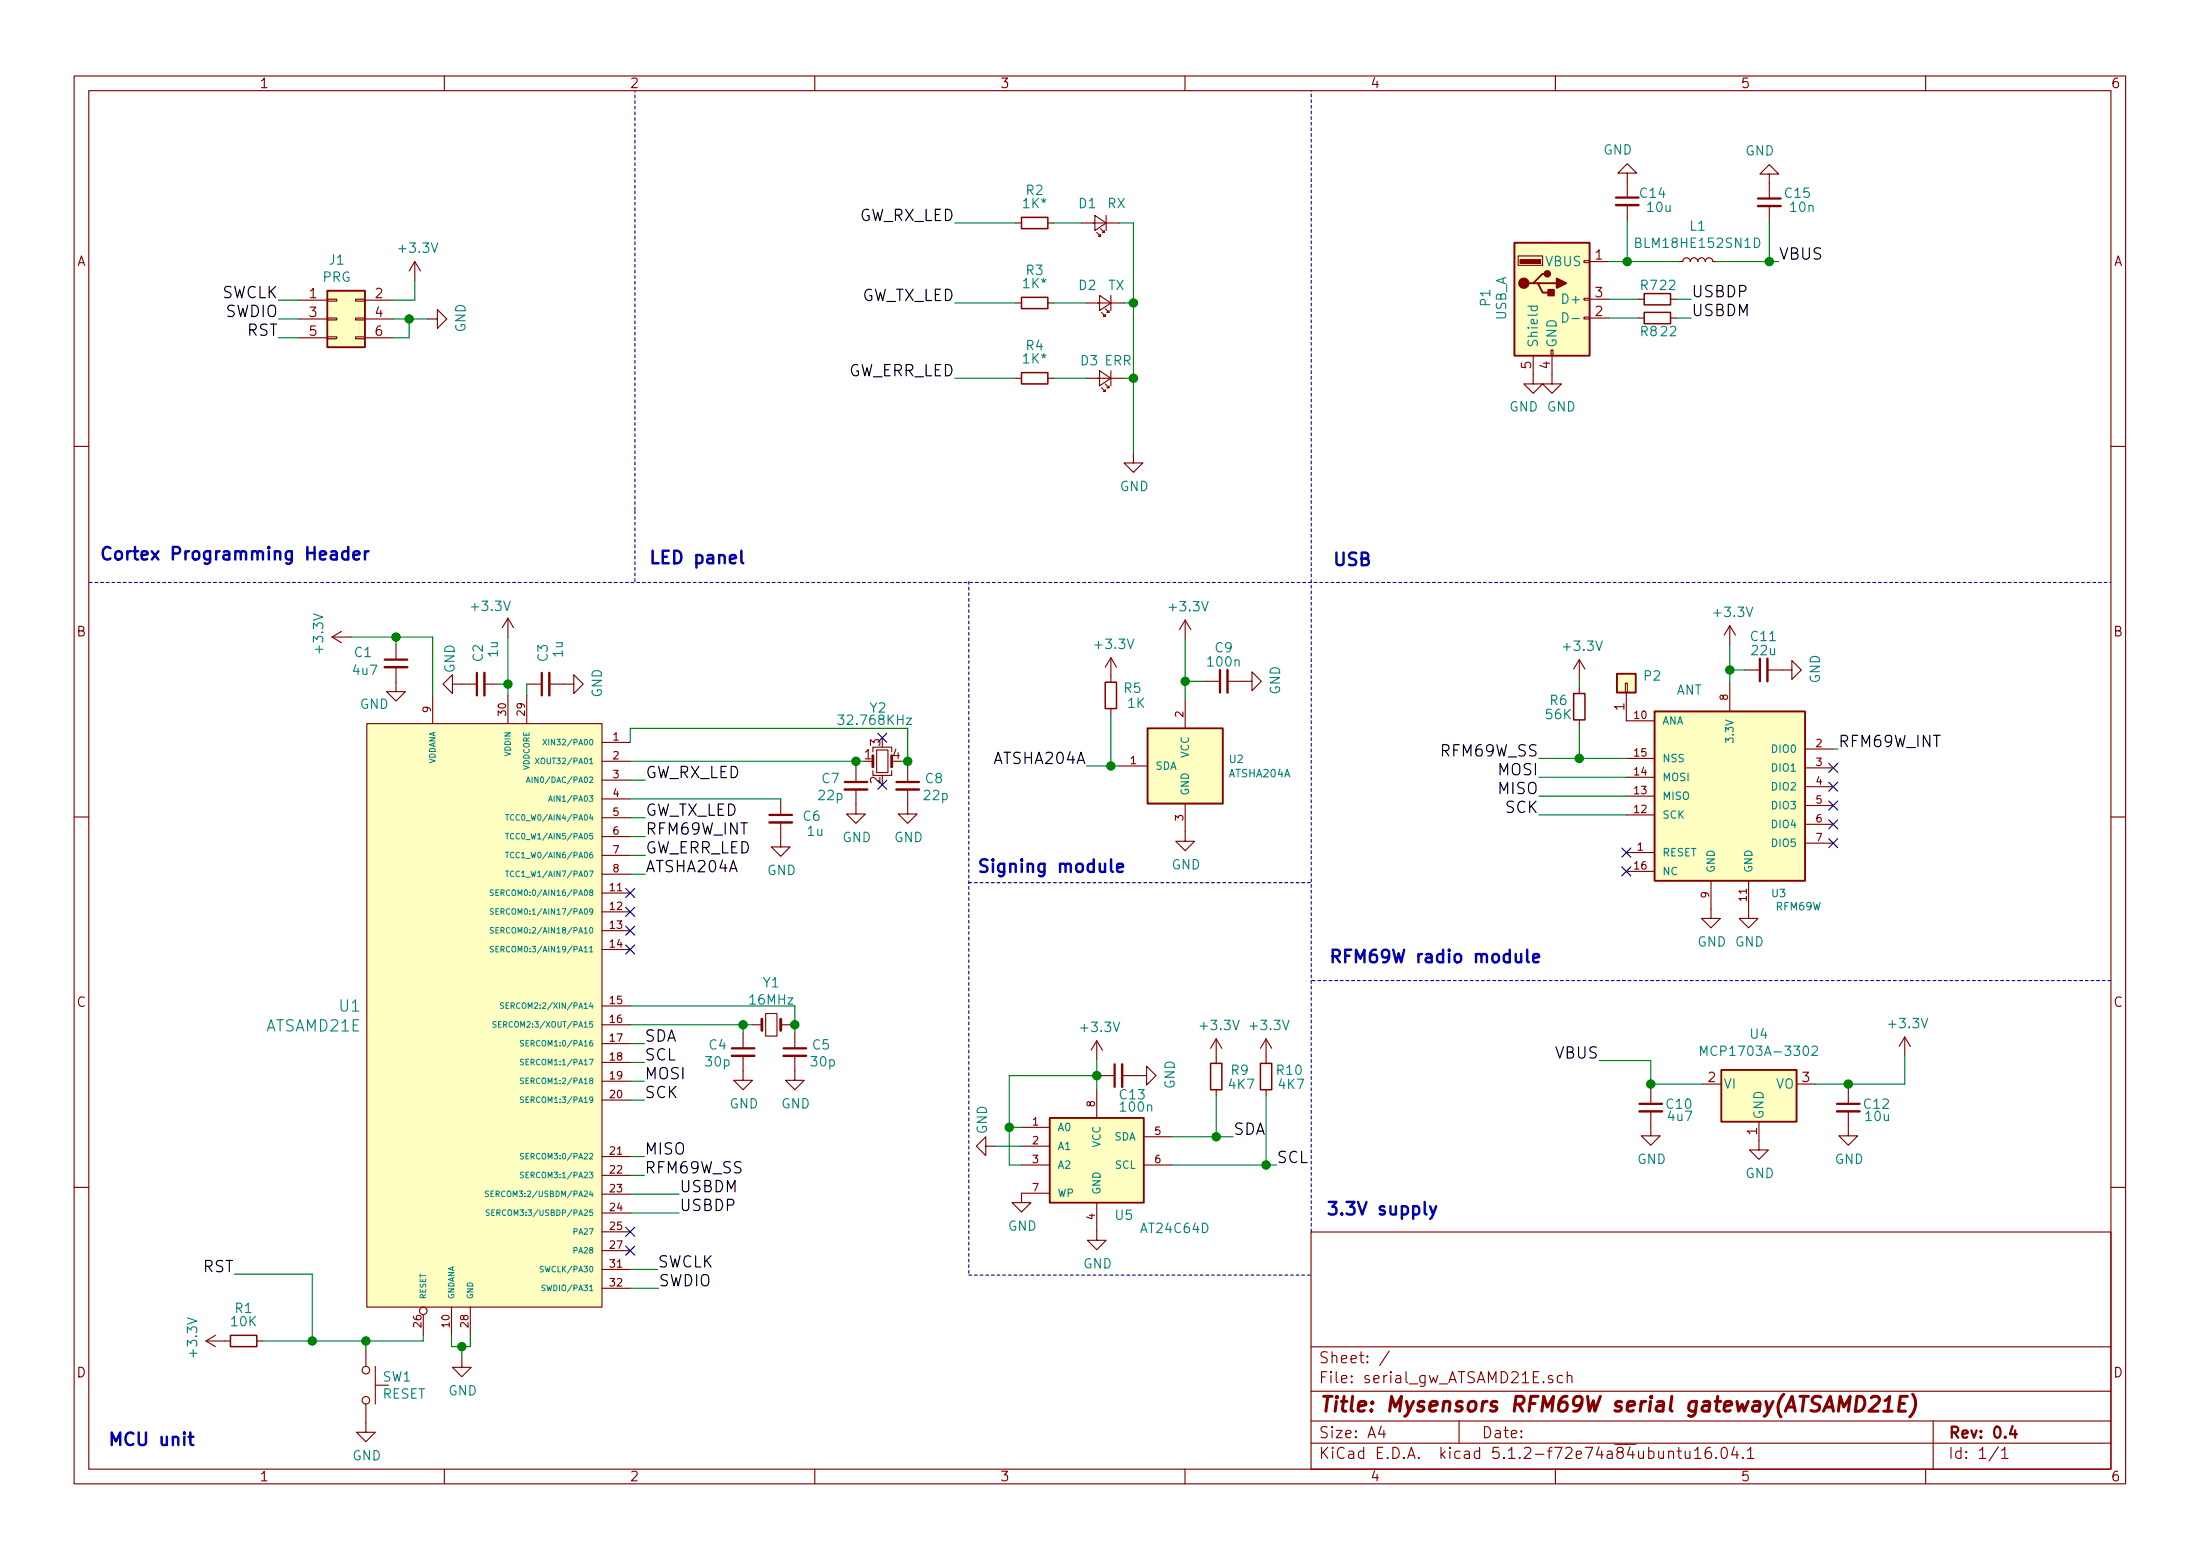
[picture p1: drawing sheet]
EESchema Schematic File Version 4
EELAYER 29 0
EELAYER END
$Descr A4 11693 8268
encoding utf-8
Sheet 1 1
Title "Mysensors RFM69W serial gateway(ATSAMD21E)"
Date ""
Rev "0.4"
Comp ""
Comment1 ""
Comment2 ""
Comment3 ""
Comment4 ""
$EndDescr
Text Notes 7080 3010 0    67   ~ 13
USB
$Comp
L serial_gw_ATSAMD21E-archive:GND #PWR08
U 1 1
P 2455 7205
F 0 "#PWR08" H 2455 6955 50  0001 C CNN
F 1 "GND" H 2460 7032 50  0000 C CNN
F 2 "" H 2455 7205 50  0000 C CNN
F 3 "" H 2455 7205 50  0000 C CNN
	1    2455 7205
	1    0    0    -1  
$EndComp
$Comp
L serial_gw_ATSAMD21E-archive:R_Small R1
U 1 1
P 1295 7115
F 0 "R1" V 1120 7115 50  0000 C CNN
F 1 "10K" V 1190 7115 50  0000 C CNN
F 2 "Resistors_SMD:R_0603_HandSoldering" V 1191 7115 50  0001 C CNN
F 3 "" H 1295 7115 50  0000 C CNN
	1    1295 7115
	0    1    1    0   
$EndComp
Text Notes 7060 5120 0    67   ~ 13
RFM69W radio module
$Comp
L serial_gw_ATSAMD21E-archive:GND #PWR037
U 1 1
P 9350 6050
F 0 "#PWR037" H 9350 5800 50  0001 C CNN
F 1 "GND" H 9355 5877 50  0000 C CNN
F 2 "" H 9350 6050 50  0000 C CNN
F 3 "" H 9350 6050 50  0000 C CNN
	1    9350 6050
	1    0    0    -1  
$EndComp
$Comp
L serial_gw_ATSAMD21E-archive:GND #PWR040
U 1 1
P 9825 5975
F 0 "#PWR040" H 9825 5725 50  0001 C CNN
F 1 "GND" H 9830 5802 50  0000 C CNN
F 2 "" H 9825 5975 50  0000 C CNN
F 3 "" H 9825 5975 50  0000 C CNN
	1    9825 5975
	1    0    0    -1  
$EndComp
$Comp
L serial_gw_ATSAMD21E-archive:+3.3V #PWR041
U 1 1
P 10125 5600
F 0 "#PWR041" H 10125 5450 50  0001 C CNN
F 1 "+3.3V" H 10140 5773 50  0000 C CNN
F 2 "" H 10125 5600 50  0000 C CNN
F 3 "" H 10125 5600 50  0000 C CNN
	1    10125 5600
	1    0    0    -1  
$EndComp
Text Notes 7045 6460 0    67   ~ 13
3.3V supply
$Comp
L serial_gw_ATSAMD21E-archive:GND #PWR06
U 1 1
P 2275 1685
F 0 "#PWR06" H 2275 1435 50  0001 C CNN
F 1 "GND" H 2280 1512 50  0000 C CNN
F 2 "" H 2275 1685 50  0000 C CNN
F 3 "" H 2275 1685 50  0000 C CNN
	1    2275 1685
	0    -1   -1   0   
$EndComp
Text Label 1480 1685 2    60   ~ 0
SWDIO
Text Label 1480 1785 2    60   ~ 0
RST
Text Label 1480 1585 2    60   ~ 0
SWCLK
$Comp
L serial_gw_ATSAMD21E-archive:LED_Small D1
U 1 1
P 5850 1175
F 0 "D1" H 5920 1075 50  0000 C CNN
F 1 "RX" H 5765 1075 50  0000 C CNN
F 2 "LEDs:LED_0402" H 5850 1318 50  0001 C CNN
F 3 "" V 5850 1175 50  0000 C CNN
	1    5850 1175
	-1   0    0    1   
$EndComp
$Comp
L serial_gw_ATSAMD21E-archive:LED_Small D2
U 1 1
P 5875 1600
F 0 "D2" H 5970 1510 50  0000 C CNN
F 1 "TX" H 5815 1510 50  0000 C CNN
F 2 "LEDs:LED_0402" V 5875 1600 50  0001 C CNN
F 3 "" V 5875 1600 50  0000 C CNN
	1    5875 1600
	-1   0    0    1   
$EndComp
$Comp
L serial_gw_ATSAMD21E-archive:R_Small R2
U 1 1
P 5500 1175
F 0 "R2" V 5325 1175 50  0000 C CNN
F 1 "1K*" V 5395 1175 50  0000 C CNN
F 2 "Resistors_SMD:R_0402" V 5396 1175 50  0001 C CNN
F 3 "" H 5500 1175 50  0000 C CNN
	1    5500 1175
	0    1    1    0   
$EndComp
$Comp
L serial_gw_ATSAMD21E-archive:R_Small R3
U 1 1
P 5500 1600
F 0 "R3" V 5325 1600 50  0000 C CNN
F 1 "1K*" V 5395 1600 50  0000 C CNN
F 2 "Resistors_SMD:R_0402" V 5396 1600 50  0001 C CNN
F 3 "" H 5500 1600 50  0000 C CNN
	1    5500 1600
	0    1    1    0   
$EndComp
$Comp
L serial_gw_ATSAMD21E-archive:LED_Small D3
U 1 1
P 5875 2000
F 0 "D3" H 5960 1910 50  0000 C CNN
F 1 "ERR" H 5805 1910 50  0000 C CNN
F 2 "LEDs:LED_0402" V 5875 2000 50  0001 C CNN
F 3 "" V 5875 2000 50  0000 C CNN
	1    5875 2000
	-1   0    0    1   
$EndComp
$Comp
L serial_gw_ATSAMD21E-archive:R_Small R4
U 1 1
P 5500 2000
F 0 "R4" V 5325 2000 50  0000 C CNN
F 1 "1K*" V 5395 2000 50  0000 C CNN
F 2 "Resistors_SMD:R_0402" V 5396 2000 50  0001 C CNN
F 3 "" H 5500 2000 50  0000 C CNN
	1    5500 2000
	0    1    1    0   
$EndComp
Text Label 5075 1175 2    60   ~ 0
GW_RX_LED
Text Label 5075 1600 2    60   ~ 0
GW_TX_LED
Text Label 5075 2000 2    60   ~ 0
GW_ERR_LED
$Comp
L serial_gw_ATSAMD21E-archive:GND #PWR022
U 1 1
P 6025 2400
F 0 "#PWR022" H 6025 2150 50  0001 C CNN
F 1 "GND" H 6030 2227 50  0000 C CNN
F 2 "" H 6025 2400 50  0000 C CNN
F 3 "" H 6025 2400 50  0000 C CNN
	1    6025 2400
	1    0    0    -1  
$EndComp
Text Notes 525  2980 0    67   ~ 13
Cortex Programming Header
Text Notes 3445 3000 0    67   ~ 13
LED panel
Text Notes 570  7685 0    67   ~ 13
MCU unit
$Comp
L serial_gw_ATSAMD21E-archive:SW_Push SW1
U 1 1
P 1945 7350
F 0 "SW1" V 1899 7437 50  0000 L CNN
F 1 "RESET" V 1990 7437 50  0000 L CNN
F 2 "Buttons_Switches_SMD:SW_SPST_EVQPE1" H 1945 7550 50  0001 C CNN
F 3 "" H 1945 7550 50  0000 C CNN
	1    1945 7350
	0    1    1    0   
$EndComp
$Comp
L serial_gw_ATSAMD21E-archive:R_Small R6
U 1 1
P 8395 3745
F 0 "R6" H 8505 3715 50  0000 C CNN
F 1 "56K" H 8505 3790 50  0000 C CNN
F 2 "Resistors_SMD:R_0603_HandSoldering" V 8291 3745 50  0001 C CNN
F 3 "" H 8395 3745 50  0000 C CNN
	1    8395 3745
	-1   0    0    1   
$EndComp
$Comp
L serial_gw_ATSAMD21E-archive:GND #PWR034
U 1 1
P 9095 4820
F 0 "#PWR034" H 9095 4570 50  0001 C CNN
F 1 "GND" H 9100 4647 50  0000 C CNN
F 2 "" H 9095 4820 50  0000 C CNN
F 3 "" H 9095 4820 50  0000 C CNN
	1    9095 4820
	1    0    0    -1  
$EndComp
$Comp
L serial_gw_ATSAMD21E-archive:GND #PWR036
U 1 1
P 9295 4820
F 0 "#PWR036" H 9295 4570 50  0001 C CNN
F 1 "GND" H 9300 4647 50  0000 C CNN
F 2 "" H 9295 4820 50  0000 C CNN
F 3 "" H 9295 4820 50  0000 C CNN
	1    9295 4820
	1    0    0    -1  
$EndComp
$Comp
L serial_gw_ATSAMD21E-archive:+3.3V #PWR035
U 1 1
P 9195 3415
F 0 "#PWR035" H 9195 3265 50  0001 C CNN
F 1 "+3.3V" H 9210 3588 50  0000 C CNN
F 2 "" H 9195 3415 50  0000 C CNN
F 3 "" H 9195 3415 50  0000 C CNN
	1    9195 3415
	1    0    0    -1  
$EndComp
$Comp
L serial_gw_ATSAMD21E-archive:C_Small C11
U 1 1
P 9375 3550
F 0 "C11" V 9550 3550 50  0000 C CNN
F 1 "22u" V 9475 3550 50  0000 C CNN
F 2 "Capacitors_SMD:C_0603_HandSoldering" H 9467 3459 50  0001 L CNN
F 3 "" H 9375 3550 50  0000 C CNN
	1    9375 3550
	0    -1   -1   0   
$EndComp
$Comp
L serial_gw_ATSAMD21E-archive:GND #PWR039
U 1 1
P 9475 3550
F 0 "#PWR039" H 9475 3300 50  0001 C CNN
F 1 "GND" H 9480 3377 50  0000 C CNN
F 2 "" H 9475 3550 50  0000 C CNN
F 3 "" H 9475 3550 50  0000 C CNN
	1    9475 3550
	0    -1   -1   0   
$EndComp
$Comp
L serial_gw_ATSAMD21E-archive:USB_A P1
U 1 1
P 8250 1580
F 0 "P1" V 7895 1535 50  0000 L CNN
F 1 "USB_A" V 7980 1465 50  0000 L CNN
F 2 "myfootprints:USB_A_top" V 8186 1768 50  0001 L CNN
F 3 "" V 8200 1480 50  0000 C CNN
	1    8250 1580
	1    0    0    -1  
$EndComp
$Comp
L serial_gw_ATSAMD21E-archive:GND #PWR029
U 1 1
P 8150 1980
F 0 "#PWR029" H 8150 1730 50  0001 C CNN
F 1 "GND" H 8100 1810 50  0000 C CNN
F 2 "" H 8150 1980 50  0000 C CNN
F 3 "" H 8150 1980 50  0000 C CNN
	1    8150 1980
	1    0    0    -1  
$EndComp
$Comp
L serial_gw_ATSAMD21E-archive:GND #PWR030
U 1 1
P 8250 1980
F 0 "#PWR030" H 8250 1730 50  0001 C CNN
F 1 "GND" H 8300 1810 50  0000 C CNN
F 2 "" H 8250 1980 50  0000 C CNN
F 3 "" H 8250 1980 50  0000 C CNN
	1    8250 1980
	1    0    0    -1  
$EndComp
$Comp
L serial_gw_ATSAMD21E-archive:+3.3V #PWR031
U 1 1
P 8395 3595
F 0 "#PWR031" H 8395 3445 50  0001 C CNN
F 1 "+3.3V" H 8410 3768 50  0000 C CNN
F 2 "" H 8395 3595 50  0000 C CNN
F 3 "" H 8395 3595 50  0000 C CNN
	1    8395 3595
	1    0    0    -1  
$EndComp
Text Label 9770 3970 0    60   ~ 0
RFM69W_INT
NoConn ~ 9745 4070
NoConn ~ 9745 4170
NoConn ~ 9745 4270
NoConn ~ 9745 4370
$Comp
L serial_gw_ATSAMD21E-archive:Conn_01x01 P2
U 1 1
P 8645 3620
F 0 "P2" V 8680 3430 50  0000 L CNN
F 1 "ANT" V 8605 3215 50  0000 L CNN
F 2 "Pin_Headers:Pin_Header_Straight_1x01_Pitch1.27mm" H 8645 3620 50  0001 C CNN
F 3 "" H 8645 3620 50  0000 C CNN
	1    8645 3620
	0    -1   -1   0   
$EndComp
$Comp
L serial_gw_ATSAMD21E-archive:MCP1703A-3302_SOT89 U4
U 1 1
P 9350 5750
F 0 "U4" H 9350 6017 50  0000 C CNN
F 1 "MCP1703A-3302" H 9350 5926 50  0000 C CNN
F 2 "TO_SOT_Packages_SMD:SOT89-3_Housing" H 9400 6000 50  0001 C CNN
F 3 "" H 9350 5700 50  0000 C CNN
	1    9350 5750
	1    0    0    -1  
$EndComp
$Comp
L serial_gw_ATSAMD21E-archive:C_Small C12
U 1 1
P 9825 5875
F 0 "C12" H 9975 5895 50  0000 C CNN
F 1 "10u" H 9980 5830 50  0000 C CNN
F 2 "Capacitors_SMD:C_0603_HandSoldering" H 9917 5784 50  0001 L CNN
F 3 "" H 9825 5875 50  0000 C CNN
	1    9825 5875
	1    0    0    -1  
$EndComp
$Comp
L serial_gw_ATSAMD21E-archive:C_Small C10
U 1 1
P 8775 5875
F 0 "C10" H 8925 5895 50  0000 C CNN
F 1 "4u7" H 8930 5830 50  0000 C CNN
F 2 "Capacitors_SMD:C_0603_HandSoldering" H 8867 5784 50  0001 L CNN
F 3 "" H 8775 5875 50  0000 C CNN
	1    8775 5875
	1    0    0    -1  
$EndComp
$Comp
L serial_gw_ATSAMD21E-archive:GND #PWR033
U 1 1
P 8775 5975
F 0 "#PWR033" H 8775 5725 50  0001 C CNN
F 1 "GND" H 8780 5802 50  0000 C CNN
F 2 "" H 8775 5975 50  0000 C CNN
F 3 "" H 8775 5975 50  0000 C CNN
	1    8775 5975
	1    0    0    -1  
$EndComp
$Comp
L serial_gw_ATSAMD21E-archive:RFM69HW U3
U 1 1
P 9195 3970
F 0 "U3" H 9455 3205 40  0000 C CNN
F 1 "RFM69W" H 9560 3135 40  0000 C CNN
F 2 "mysensors_radios:RFM69HW_SMD_Handsoldering" H 9195 3970 30  0001 C CIN
F 3 "" H 9195 3970 60  0000 C CNN
	1    9195 3970
	1    0    0    -1  
$EndComp
NoConn ~ 9745 4470
NoConn ~ 8645 4620
$Comp
L serial_gw_ATSAMD21E-archive:ATSHA204A U2
U 1 1
P 6500 4060
F 0 "U2" H 6529 4098 40  0000 L CNN
F 1 "ATSHA204A" H 6529 4022 40  0000 L CNN
F 2 "TO_SOT_Packages_SMD:SOT-23" H 6250 4060 30  0001 C CIN
F 3 "" H 6500 4060 60  0000 C CNN
	1    6500 4060
	1    0    0    -1  
$EndComp
$Comp
L serial_gw_ATSAMD21E-archive:C_Small C9
U 1 1
P 6505 3610
F 0 "C9" V 6680 3610 50  0000 C CNN
F 1 "100n" V 6605 3610 50  0000 C CNN
F 2 "Capacitors_SMD:C_0603_HandSoldering" H 6597 3519 50  0001 L CNN
F 3 "" H 6505 3610 50  0000 C CNN
	1    6505 3610
	0    -1   -1   0   
$EndComp
$Comp
L serial_gw_ATSAMD21E-archive:GND #PWR027
U 1 1
P 6605 3610
F 0 "#PWR027" H 6605 3360 50  0001 C CNN
F 1 "GND" H 6610 3437 50  0000 C CNN
F 2 "" H 6605 3610 50  0000 C CNN
F 3 "" H 6605 3610 50  0000 C CNN
	1    6605 3610
	0    -1   -1   0   
$EndComp
$Comp
L serial_gw_ATSAMD21E-archive:GND #PWR025
U 1 1
P 6300 4410
F 0 "#PWR025" H 6300 4160 50  0001 C CNN
F 1 "GND" H 6305 4237 50  0000 C CNN
F 2 "" H 6300 4410 50  0000 C CNN
F 3 "" H 6300 4410 50  0000 C CNN
	1    6300 4410
	1    0    0    -1  
$EndComp
Text Label 5775 4060 2    60   ~ 0
ATSHA204A
$Comp
L serial_gw_ATSAMD21E-archive:R_Small R5
U 1 1
P 5905 3685
F 0 "R5" H 5790 3650 50  0000 C CNN
F 1 "1K" H 5770 3730 50  0000 C CNN
F 2 "Resistors_SMD:R_0603_HandSoldering" V 5801 3685 50  0001 C CNN
F 3 "" H 5905 3685 50  0000 C CNN
	1    5905 3685
	-1   0    0    1   
$EndComp
Text Notes 5190 4640 0    67   ~ 13
Signing module
$Comp
L serial_gw_ATSAMD21E-archive:C_Small C1
U 1 1
P 2105 3515
F 0 "C1" H 1930 3575 50  0000 C CNN
F 1 "4u7" H 1940 3480 50  0000 C CNN
F 2 "Capacitors_SMD:C_0603_HandSoldering" H 2197 3424 50  0001 L CNN
F 3 "" H 2105 3515 50  0000 C CNN
	1    2105 3515
	1    0    0    -1  
$EndComp
$Comp
L serial_gw_ATSAMD21E-archive:GND #PWR04
U 1 1
P 2105 3615
F 0 "#PWR04" H 2105 3365 50  0001 C CNN
F 1 "GND" H 1990 3500 50  0000 C CNN
F 2 "" H 2105 3615 50  0000 C CNN
F 3 "" H 2105 3615 50  0000 C CNN
	1    2105 3615
	1    0    0    -1  
$EndComp
$Comp
L serial_gw_ATSAMD21E-archive:+3.3V #PWR02
U 1 1
P 1865 3375
F 0 "#PWR02" H 1865 3225 50  0001 C CNN
F 1 "+3.3V" H 1880 3548 50  0000 C CNN
F 2 "" H 1865 3375 50  0000 C CNN
F 3 "" H 1865 3375 50  0000 C CNN
	1    1865 3375
	0    -1   -1   0   
$EndComp
$Comp
L serial_gw_ATSAMD21E-archive:C_Small C3
U 1 1
P 2900 3625
F 0 "C3" H 2735 3640 50  0000 C CNN
F 1 "1u" H 2715 3560 50  0000 C CNN
F 2 "Capacitors_SMD:C_0603_HandSoldering" H 2992 3534 50  0001 L CNN
F 3 "" H 2900 3625 50  0000 C CNN
	1    2900 3625
	0    -1   1    0   
$EndComp
$Comp
L serial_gw_ATSAMD21E-archive:C_Small C2
U 1 1
P 2555 3625
F 0 "C2" H 2390 3640 50  0000 C CNN
F 1 "1u" H 2370 3560 50  0000 C CNN
F 2 "Capacitors_SMD:C_0603_HandSoldering" H 2647 3534 50  0001 L CNN
F 3 "" H 2555 3625 50  0000 C CNN
	1    2555 3625
	0    -1   1    0   
$EndComp
$Comp
L serial_gw_ATSAMD21E-archive:+3.3V #PWR09
U 1 1
P 2700 3375
F 0 "#PWR09" H 2700 3225 50  0001 C CNN
F 1 "+3.3V" H 2605 3540 50  0000 C CNN
F 2 "" H 2700 3375 50  0000 C CNN
F 3 "" H 2700 3375 50  0000 C CNN
	1    2700 3375
	1    0    0    -1  
$EndComp
$Comp
L serial_gw_ATSAMD21E-archive:GND #PWR011
U 1 1
P 3000 3625
F 0 "#PWR011" H 3000 3375 50  0001 C CNN
F 1 "GND" H 3005 3452 50  0000 C CNN
F 2 "" H 3000 3625 50  0000 C CNN
F 3 "" H 3000 3625 50  0000 C CNN
	1    3000 3625
	0    -1   -1   0   
$EndComp
$Comp
L serial_gw_ATSAMD21E-archive:GND #PWR07
U 1 1
P 2455 3625
F 0 "#PWR07" H 2455 3375 50  0001 C CNN
F 1 "GND" H 2320 3565 50  0000 C CNN
F 2 "" H 2455 3625 50  0000 C CNN
F 3 "" H 2455 3625 50  0000 C CNN
	1    2455 3625
	0    1    1    0   
$EndComp
Text Label 8990 1580 0    60   ~ 0
USBDP
Text Label 8990 1680 0    60   ~ 0
USBDM
Text Label 3610 6335 0    60   ~ 0
USBDM
Text Label 3610 6435 0    60   ~ 0
USBDP
$Comp
L serial_gw_ATSAMD21E-archive:GND #PWR03
U 1 1
P 1945 7550
F 0 "#PWR03" H 1945 7300 50  0001 C CNN
F 1 "GND" H 1950 7377 50  0000 C CNN
F 2 "" H 1945 7550 50  0000 C CNN
F 3 "" H 1945 7550 50  0000 C CNN
	1    1945 7550
	1    0    0    -1  
$EndComp
$Comp
L serial_gw_ATSAMD21E-archive:+3.3V #PWR01
U 1 1
P 1195 7115
F 0 "#PWR01" H 1195 6965 50  0001 C CNN
F 1 "+3.3V" H 1210 7288 50  0000 C CNN
F 2 "" H 1195 7115 50  0000 C CNN
F 3 "" H 1195 7115 50  0000 C CNN
	1    1195 7115
	0    -1   -1   0   
$EndComp
$Comp
L serial_gw_ATSAMD21E-archive:Crystal_Small Y1
U 1 1
P 4100 5435
F 0 "Y1" H 4100 5660 50  0000 C CNN
F 1 "16MHz" H 4100 5569 50  0000 C CNN
F 2 "Crystals:Crystal_SMD_5032-2pin_5.0x3.2mm_HandSoldering" H -95 -155 50  0001 C CNN
F 3 "" H -95 -155 50  0001 C CNN
	1    4100 5435
	1    0    0    -1  
$EndComp
$Comp
L serial_gw_ATSAMD21E-archive:C_Small C4
U 1 1
P 3950 5580
F 0 "C4" H 4085 5620 50  0000 C CNN
F 1 "30p" H 4085 5530 50  0000 C CNN
F 2 "Capacitors_SMD:C_0402" H 4042 5489 50  0001 L CNN
F 3 "" H 3950 5580 50  0000 C CNN
	1    3950 5580
	-1   0    0    -1  
$EndComp
$Comp
L serial_gw_ATSAMD21E-archive:C_Small C5
U 1 1
P 4225 5580
F 0 "C5" H 4085 5620 50  0000 C CNN
F 1 "30p" H 4075 5530 50  0000 C CNN
F 2 "Capacitors_SMD:C_0402" H 4317 5489 50  0001 L CNN
F 3 "" H 4225 5580 50  0000 C CNN
	1    4225 5580
	-1   0    0    -1  
$EndComp
$Comp
L serial_gw_ATSAMD21E-archive:GND #PWR012
U 1 1
P 3950 5680
F 0 "#PWR012" H 3950 5430 50  0001 C CNN
F 1 "GND" H 3955 5507 50  0000 C CNN
F 2 "" H 3950 5680 50  0000 C CNN
F 3 "" H 3950 5680 50  0000 C CNN
	1    3950 5680
	1    0    0    -1  
$EndComp
$Comp
L serial_gw_ATSAMD21E-archive:GND #PWR014
U 1 1
P 4225 5680
F 0 "#PWR014" H 4225 5430 50  0001 C CNN
F 1 "GND" H 4230 5507 50  0000 C CNN
F 2 "" H 4225 5680 50  0000 C CNN
F 3 "" H 4225 5680 50  0000 C CNN
	1    4225 5680
	1    0    0    -1  
$EndComp
Text Label 3425 6235 0    60   ~ 0
RFM69W_SS
Text Label 3425 5735 0    60   ~ 0
MOSI
Text Label 3425 5835 0    60   ~ 0
SCK
Text Label 3425 6135 0    60   ~ 0
MISO
$Comp
L serial_gw_ATSAMD21E-archive:ATSAMD21E U1
U 1 1
P 2500 5285
F 0 "U1" H 1922 5238 60  0000 R CNN
F 1 "ATSAMD21E" H 1922 5132 60  0000 R CNN
F 2 "Housings_QFP:TQFP-32_7x7mm_Pitch0.8mm" H -1075 -1535 60  0001 C CNN
F 3 "" H -1075 -1535 60  0000 C CNN
	1    2500 5285
	1    0    0    -1  
$EndComp
$Comp
L serial_gw_ATSAMD21E-archive:C_Small C6
U 1 1
P 4150 4340
F 0 "C6" H 3985 4355 50  0000 C CNN
F 1 "1u" H 3965 4275 50  0000 C CNN
F 2 "Capacitors_SMD:C_0603_HandSoldering" H 4242 4249 50  0001 L CNN
F 3 "" H 4150 4340 50  0000 C CNN
	1    4150 4340
	-1   0    0    -1  
$EndComp
$Comp
L serial_gw_ATSAMD21E-archive:GND #PWR013
U 1 1
P 4150 4440
F 0 "#PWR013" H 4150 4190 50  0001 C CNN
F 1 "GND" H 4155 4267 50  0000 C CNN
F 2 "" H 4150 4440 50  0000 C CNN
F 3 "" H 4150 4440 50  0000 C CNN
	1    4150 4440
	1    0    0    -1  
$EndComp
Text Label 3430 4435 0    60   ~ 0
RFM69W_INT
Text Label 3430 4635 0    60   ~ 0
ATSHA204A
$Comp
L serial_gw_ATSAMD21E-archive:+3.3V #PWR024
U 1 1
P 6300 3385
F 0 "#PWR024" H 6300 3235 50  0001 C CNN
F 1 "+3.3V" H 6315 3558 50  0000 C CNN
F 2 "" H 6300 3385 50  0000 C CNN
F 3 "" H 6300 3385 50  0000 C CNN
	1    6300 3385
	1    0    0    -1  
$EndComp
$Comp
L serial_gw_ATSAMD21E-archive:+3.3V #PWR021
U 1 1
P 5905 3585
F 0 "#PWR021" H 5905 3435 50  0001 C CNN
F 1 "+3.3V" H 5920 3758 50  0000 C CNN
F 2 "" H 5905 3585 50  0000 C CNN
F 3 "" H 5905 3585 50  0000 C CNN
	1    5905 3585
	1    0    0    -1  
$EndComp
$Comp
L serial_gw_ATSAMD21E-archive:C_Small C7
U 1 1
P 4550 4165
F 0 "C7" H 4685 4205 50  0000 C CNN
F 1 "22p" H 4685 4115 50  0000 C CNN
F 2 "Capacitors_SMD:C_0402" H 4642 4074 50  0001 L CNN
F 3 "" H 4550 4165 50  0000 C CNN
	1    4550 4165
	-1   0    0    -1  
$EndComp
$Comp
L serial_gw_ATSAMD21E-archive:C_Small C8
U 1 1
P 4825 4165
F 0 "C8" H 4685 4205 50  0000 C CNN
F 1 "22p" H 4675 4115 50  0000 C CNN
F 2 "Capacitors_SMD:C_0402" H 4917 4074 50  0001 L CNN
F 3 "" H 4825 4165 50  0000 C CNN
	1    4825 4165
	-1   0    0    -1  
$EndComp
$Comp
L serial_gw_ATSAMD21E-archive:GND #PWR015
U 1 1
P 4550 4265
F 0 "#PWR015" H 4550 4015 50  0001 C CNN
F 1 "GND" H 4555 4092 50  0000 C CNN
F 2 "" H 4550 4265 50  0000 C CNN
F 3 "" H 4550 4265 50  0000 C CNN
	1    4550 4265
	1    0    0    -1  
$EndComp
$Comp
L serial_gw_ATSAMD21E-archive:GND #PWR016
U 1 1
P 4825 4265
F 0 "#PWR016" H 4825 4015 50  0001 C CNN
F 1 "GND" H 4830 4092 50  0000 C CNN
F 2 "" H 4825 4265 50  0000 C CNN
F 3 "" H 4825 4265 50  0000 C CNN
	1    4825 4265
	1    0    0    -1  
$EndComp
$Comp
L serial_gw_ATSAMD21E-archive:+3.3V #PWR05
U 1 1
P 2205 1480
F 0 "#PWR05" H 2205 1330 50  0001 C CNN
F 1 "+3.3V" H 2220 1653 50  0000 C CNN
F 2 "" H 2205 1480 50  0000 C CNN
F 3 "" H 2205 1480 50  0000 C CNN
	1    2205 1480
	1    0    0    -1  
$EndComp
Text Label 3495 6735 0    60   ~ 0
SWCLK
Text Label 3500 6835 0    60   ~ 0
SWDIO
Text Label 1245 6760 2    60   ~ 0
RST
$Comp
L serial_gw_ATSAMD21E-archive:Conn_02x03_Odd_Even J1
U 1 1
P 1790 1685
F 0 "J1" H 1790 2000 50  0000 C CNN
F 1 "PRG" H 1790 1909 50  0000 C CNN
F 2 "myfootprints:AVR_ISP_SMT_Small_02x03" H -5  -1900 50  0001 C CNN
F 3 "" H -5  -1900 50  0001 C CNN
	1    1790 1685
	1    0    0    -1  
$EndComp
Text Label 8180 4020 2    60   ~ 0
RFM69W_SS
Text Label 8180 4120 2    60   ~ 0
MOSI
Text Label 8180 4220 2    60   ~ 0
MISO
Text Label 8180 4320 2    60   ~ 0
SCK
NoConn ~ 3350 6535
NoConn ~ 3350 6635
$Comp
L serial_gw_ATSAMD21E-archive:L_Small L1
U 1 1
P 9025 1380
F 0 "L1" V 9210 1380 50  0000 C CNN
F 1 "BLM18HE152SN1D" V 9119 1380 50  0000 C CNN
F 2 "Resistors_SMD:R_0603_HandSoldering" H 7810 -2470 50  0001 C CNN
F 3 "" H 7810 -2470 50  0001 C CNN
	1    9025 1380
	0    -1   -1   0   
$EndComp
Wire Notes Line
	6975 5200 11225 5200
Wire Wire Line
	9650 5750 9825 5750
Wire Wire Line
	9825 5750 9825 5775
Wire Wire Line
	10125 5750 10125 5600
Connection ~ 9825 5750
Wire Wire Line
	9050 5750 8775 5750
Wire Wire Line
	8775 5625 8775 5750
Wire Wire Line
	5775 1600 5600 1600
Wire Wire Line
	5750 1175 5600 1175
Wire Wire Line
	5775 2000 5600 2000
Wire Wire Line
	5950 1175 6025 1175
Wire Wire Line
	6025 2000 5975 2000
Wire Wire Line
	5975 1600 6025 1600
Wire Wire Line
	5400 1175 5075 1175
Wire Wire Line
	5400 1600 5075 1600
Wire Wire Line
	5400 2000 5075 2000
Wire Wire Line
	6025 1175 6025 1600
Connection ~ 6025 1600
Connection ~ 6025 2000
Wire Notes Line
	3375 2700 3375 475 
Wire Wire Line
	9195 3415 9195 3550
Wire Wire Line
	9275 3550 9195 3550
Connection ~ 9195 3550
Wire Wire Line
	8710 1580 8550 1580
Wire Wire Line
	8710 1680 8550 1680
Wire Notes Line
	475  3085 11220 3085
Wire Notes Line
	3375 2705 3375 3085
Wire Wire Line
	8395 3645 8395 3595
Wire Wire Line
	9745 3970 9770 3970
Wire Notes Line
	6970 6535 6970 475 
Connection ~ 8775 5750
Wire Wire Line
	6300 3385 6300 3610
Wire Wire Line
	6405 3610 6300 3610
Connection ~ 6300 3610
Wire Wire Line
	5775 4060 5905 4060
Wire Wire Line
	5905 3785 5905 4060
Connection ~ 5905 4060
Wire Notes Line
	5150 3080 5150 6765
Wire Notes Line
	5150 4680 6970 4680
Wire Wire Line
	8180 4020 8395 4020
Wire Wire Line
	8645 4120 8180 4120
Wire Wire Line
	8645 4220 8180 4220
Wire Wire Line
	8645 4320 8180 4320
Wire Wire Line
	2400 7085 2400 7145
Wire Wire Line
	2400 7145 2455 7145
Wire Wire Line
	2500 7145 2500 7085
Wire Wire Line
	2455 7205 2455 7145
Connection ~ 2455 7145
Wire Wire Line
	1865 3375 2105 3375
Wire Wire Line
	2105 3375 2105 3415
Connection ~ 2105 3375
Wire Wire Line
	2300 3375 2300 3685
Wire Wire Line
	2655 3625 2700 3625
Wire Wire Line
	2700 3375 2700 3625
Connection ~ 2700 3625
Wire Wire Line
	3350 6335 3610 6335
Wire Wire Line
	3350 6435 3610 6435
Wire Wire Line
	1395 7115 1660 7115
Wire Wire Line
	2250 7115 2250 7085
Wire Wire Line
	1945 7150 1945 7115
Connection ~ 1945 7115
Wire Wire Line
	3350 5335 4225 5335
Wire Wire Line
	3350 5435 3950 5435
Wire Wire Line
	4225 5335 4225 5435
Wire Wire Line
	4225 5435 4200 5435
Wire Wire Line
	3950 5480 3950 5435
Connection ~ 3950 5435
Connection ~ 4225 5435
Wire Wire Line
	3350 6235 3425 6235
Wire Wire Line
	3350 5735 3425 5735
Wire Wire Line
	3350 5835 3425 5835
Wire Wire Line
	3350 6135 3425 6135
Wire Wire Line
	3350 4235 4150 4235
Wire Wire Line
	4150 4235 4150 4240
Wire Wire Line
	3350 4435 3430 4435
Wire Wire Line
	3350 4635 3430 4635
Wire Wire Line
	4825 3860 4825 4035
Wire Wire Line
	3350 4035 4550 4035
Wire Wire Line
	3350 6735 3495 6735
Wire Wire Line
	3350 6835 3500 6835
Wire Wire Line
	1660 7115 1660 6760
Wire Wire Line
	1660 6760 1245 6760
Connection ~ 1660 7115
Wire Wire Line
	1590 1585 1480 1585
Wire Wire Line
	1590 1785 1480 1785
Wire Wire Line
	2090 1585 2205 1585
Wire Wire Line
	2205 1585 2205 1480
Wire Wire Line
	8395 3845 8395 4020
Connection ~ 8395 4020
Wire Wire Line
	9125 1380 9405 1380
Text Label 3430 4135 0    60   ~ 0
GW_RX_LED
Text Label 3430 4335 0    60   ~ 0
GW_TX_LED
Text Label 3430 4535 0    60   ~ 0
GW_ERR_LED
Wire Wire Line
	8550 1380 8650 1380
NoConn ~ 3350 4735
NoConn ~ 3350 4935
NoConn ~ 3350 5035
Wire Wire Line
	3350 4135 3430 4135
Wire Wire Line
	3350 4335 3430 4335
Wire Wire Line
	3350 4535 3430 4535
Wire Wire Line
	1590 1685 1480 1685
Wire Wire Line
	2090 1685 2175 1685
Wire Wire Line
	2175 1680 2175 1685
Wire Wire Line
	2175 1785 2090 1785
Connection ~ 2175 1685
NoConn ~ 8645 4520
NoConn ~ 3350 4835
Text Label 9455 1380 0    60   ~ 0
VBUS
Wire Wire Line
	8775 5625 8500 5625
Text Label 8500 5625 2    60   ~ 0
VBUS
$Comp
L serial_gw_ATSAMD21E-archive:Crystal_GND23_Small Y2
U 1 1
P 4690 4035
F 0 "Y2" H 4620 4320 50  0000 L CNN
F 1 "32.768KHz" H 4445 4255 50  0000 L CNN
F 2 "Crystals:Crystal_SMD_SeikoEpson_MC306-4pin_8.0x3.2mm" H 5240 1485 50  0001 C CNN
F 3 "" H 5240 1485 50  0001 C CNN
	1    4690 4035
	1    0    0    -1  
$EndComp
Wire Wire Line
	4550 4065 4550 4035
Connection ~ 4550 4035
Wire Wire Line
	4790 4035 4825 4035
Connection ~ 4825 4035
NoConn ~ 4690 4160
NoConn ~ 4690 3910
Wire Wire Line
	4825 3860 3350 3860
Wire Wire Line
	3350 3860 3350 3935
$Comp
L serial_gw_ATSAMD21E-archive:AT24CS64-MAHM U5
U 1 1
P 5830 6130
F 0 "U5" H 5975 5815 50  0000 C CNN
F 1 "AT24C64D" H 6245 5745 50  0000 C CNN
F 2 "Housings_SOIC:SOIC-8_3.9x4.9mm_Pitch1.27mm" H 5830 6130 50  0001 C CIN
F 3 "" H 5830 6130 50  0001 C CNN
	1    5830 6130
	1    0    0    -1  
$EndComp
$Comp
L serial_gw_ATSAMD21E-archive:GND #PWR020
U 1 1
P 5830 6530
F 0 "#PWR020" H 5830 6280 50  0001 C CNN
F 1 "GND" H 5835 6357 50  0000 C CNN
F 2 "" H 5830 6530 50  0000 C CNN
F 3 "" H 5830 6530 50  0000 C CNN
	1    5830 6530
	1    0    0    -1  
$EndComp
$Comp
L serial_gw_ATSAMD21E-archive:GND #PWR018
U 1 1
P 5430 6330
F 0 "#PWR018" H 5430 6080 50  0001 C CNN
F 1 "GND" H 5435 6157 50  0000 C CNN
F 2 "" H 5430 6330 50  0000 C CNN
F 3 "" H 5430 6330 50  0000 C CNN
	1    5430 6330
	1    0    0    -1  
$EndComp
Wire Wire Line
	6230 6030 6465 6030
Wire Wire Line
	6230 6180 6730 6180
$Comp
L serial_gw_ATSAMD21E-archive:+3.3V #PWR019
U 1 1
P 5830 5620
F 0 "#PWR019" H 5830 5470 50  0001 C CNN
F 1 "+3.3V" H 5845 5793 50  0000 C CNN
F 2 "" H 5830 5620 50  0000 C CNN
F 3 "" H 5830 5620 50  0000 C CNN
	1    5830 5620
	1    0    0    -1  
$EndComp
Wire Wire Line
	5830 5620 5830 5705
$Comp
L serial_gw_ATSAMD21E-archive:C_Small C13
U 1 1
P 5945 5705
F 0 "C13" V 5840 5630 50  0000 C CNN
F 1 "100n" V 5775 5610 50  0000 C CNN
F 2 "Capacitors_SMD:C_0603_HandSoldering" H 6037 5614 50  0001 L CNN
F 3 "" H 5945 5705 50  0000 C CNN
	1    5945 5705
	0    -1   -1   0   
$EndComp
$Comp
L serial_gw_ATSAMD21E-archive:GND #PWR023
U 1 1
P 6045 5705
F 0 "#PWR023" H 6045 5455 50  0001 C CNN
F 1 "GND" H 6050 5532 50  0000 C CNN
F 2 "" H 6045 5705 50  0000 C CNN
F 3 "" H 6045 5705 50  0000 C CNN
	1    6045 5705
	0    -1   -1   0   
$EndComp
Wire Wire Line
	5365 5705 5830 5705
Connection ~ 5830 5705
Wire Wire Line
	5365 6180 5430 6180
Wire Wire Line
	5365 5705 5365 5980
Wire Wire Line
	5365 5980 5430 5980
Connection ~ 5365 5980
Wire Wire Line
	5430 6080 5290 6080
$Comp
L serial_gw_ATSAMD21E-archive:GND #PWR017
U 1 1
P 5290 6080
F 0 "#PWR017" H 5290 5830 50  0001 C CNN
F 1 "GND" H 5150 6015 50  0000 C CNN
F 2 "" H 5290 6080 50  0000 C CNN
F 3 "" H 5290 6080 50  0000 C CNN
	1    5290 6080
	0    1    1    0   
$EndComp
Wire Wire Line
	3350 5535 3425 5535
Wire Wire Line
	3350 5635 3425 5635
Text Label 3425 5535 0    60   ~ 0
SDA
Text Label 3425 5635 0    60   ~ 0
SCL
Text Label 6555 6030 0    60   ~ 0
SDA
Text Label 6785 6180 0    60   ~ 0
SCL
$Comp
L serial_gw_ATSAMD21E-archive:C_Small C14
U 1 1
P 8650 1060
F 0 "C14" H 8785 1105 50  0000 C CNN
F 1 "10u" H 8820 1030 50  0000 C CNN
F 2 "Capacitors_SMD:C_0603_HandSoldering" H 8742 969 50  0001 L CNN
F 3 "" H 8650 1060 50  0000 C CNN
	1    8650 1060
	1    0    0    -1  
$EndComp
$Comp
L serial_gw_ATSAMD21E-archive:C_Small C15
U 1 1
P 9405 1065
F 0 "C15" H 9555 1115 50  0000 C CNN
F 1 "10n" H 9580 1040 50  0000 C CNN
F 2 "Capacitors_SMD:C_0603_HandSoldering" H 9497 974 50  0001 L CNN
F 3 "" H 9405 1065 50  0000 C CNN
	1    9405 1065
	1    0    0    -1  
$EndComp
$Comp
L serial_gw_ATSAMD21E-archive:GND #PWR032
U 1 1
P 8650 960
F 0 "#PWR032" H 8650 710 50  0001 C CNN
F 1 "GND" H 8700 790 50  0000 C CNN
F 2 "" H 8650 960 50  0000 C CNN
F 3 "" H 8650 960 50  0000 C CNN
	1    8650 960 
	-1   0    0    1   
$EndComp
$Comp
L serial_gw_ATSAMD21E-archive:GND #PWR038
U 1 1
P 9405 965
F 0 "#PWR038" H 9405 715 50  0001 C CNN
F 1 "GND" H 9455 795 50  0000 C CNN
F 2 "" H 9405 965 50  0000 C CNN
F 3 "" H 9405 965 50  0000 C CNN
	1    9405 965 
	-1   0    0    1   
$EndComp
Wire Wire Line
	8650 1160 8650 1380
Connection ~ 8650 1380
Wire Wire Line
	9405 1165 9405 1380
Connection ~ 9405 1380
$Comp
L serial_gw_ATSAMD21E-archive:R_Small R7
U 1 1
P 8810 1580
F 0 "R7" V 8735 1535 50  0000 C CNN
F 1 "22" V 8735 1635 50  0000 C CNN
F 2 "Resistors_SMD:R_0402" V 8706 1580 50  0001 C CNN
F 3 "" H 8810 1580 50  0000 C CNN
	1    8810 1580
	0    1    1    0   
$EndComp
$Comp
L serial_gw_ATSAMD21E-archive:R_Small R8
U 1 1
P 8810 1680
F 0 "R8" V 8880 1635 50  0000 C CNN
F 1 "22" V 8880 1740 50  0000 C CNN
F 2 "Resistors_SMD:R_0402" V 8706 1680 50  0001 C CNN
F 3 "" H 8810 1680 50  0000 C CNN
	1    8810 1680
	0    1    1    0   
$EndComp
Wire Wire Line
	8910 1580 8990 1580
Wire Wire Line
	8910 1680 8990 1680
$Comp
L serial_gw_ATSAMD21E-archive:R_Small R9
U 1 1
P 6465 5710
F 0 "R9" H 6340 5680 50  0000 C CNN
F 1 "4K7" H 6330 5755 50  0000 C CNN
F 2 "Resistors_SMD:R_0603_HandSoldering" V 6361 5710 50  0001 C CNN
F 3 "" H 6465 5710 50  0000 C CNN
	1    6465 5710
	-1   0    0    1   
$EndComp
$Comp
L serial_gw_ATSAMD21E-archive:R_Small R10
U 1 1
P 6730 5710
F 0 "R10" H 6605 5680 50  0000 C CNN
F 1 "4K7" H 6595 5755 50  0000 C CNN
F 2 "Resistors_SMD:R_0603_HandSoldering" V 6626 5710 50  0001 C CNN
F 3 "" H 6730 5710 50  0000 C CNN
	1    6730 5710
	-1   0    0    1   
$EndComp
Wire Wire Line
	6465 5810 6465 6030
Connection ~ 6465 6030
Wire Wire Line
	6730 5810 6730 6180
Connection ~ 6730 6180
$Comp
L serial_gw_ATSAMD21E-archive:+3.3V #PWR026
U 1 1
P 6465 5610
F 0 "#PWR026" H 6465 5460 50  0001 C CNN
F 1 "+3.3V" H 6480 5783 50  0000 C CNN
F 2 "" H 6465 5610 50  0000 C CNN
F 3 "" H 6465 5610 50  0000 C CNN
	1    6465 5610
	1    0    0    -1  
$EndComp
$Comp
L serial_gw_ATSAMD21E-archive:+3.3V #PWR028
U 1 1
P 6730 5610
F 0 "#PWR028" H 6730 5460 50  0001 C CNN
F 1 "+3.3V" H 6745 5783 50  0000 C CNN
F 2 "" H 6730 5610 50  0000 C CNN
F 3 "" H 6730 5610 50  0000 C CNN
	1    6730 5610
	1    0    0    -1  
$EndComp
Wire Notes Line
	5150 6765 6970 6765
Wire Wire Line
	9825 5750 10125 5750
Wire Wire Line
	6025 1600 6025 2000
Wire Wire Line
	6025 2000 6025 2400
Wire Wire Line
	9195 3550 9195 3620
Wire Wire Line
	8775 5750 8775 5775
Wire Wire Line
	6300 3610 6300 3710
Wire Wire Line
	5905 4060 5950 4060
Wire Wire Line
	2455 7145 2500 7145
Wire Wire Line
	2105 3375 2300 3375
Wire Wire Line
	2800 3625 2800 3685
Wire Wire Line
	2700 3625 2700 3685
Wire Wire Line
	1945 7115 2250 7115
Wire Wire Line
	3950 5435 4000 5435
Wire Wire Line
	4225 5435 4225 5480
Wire Wire Line
	1660 7115 1945 7115
Wire Wire Line
	8395 4020 8645 4020
Wire Wire Line
	2175 1685 2275 1685
Wire Wire Line
	2175 1685 2175 1785
Wire Wire Line
	4550 4035 4590 4035
Wire Wire Line
	4825 4035 4825 4065
Wire Wire Line
	5830 5705 5830 5780
Wire Wire Line
	5830 5705 5845 5705
Wire Wire Line
	5365 5980 5365 6180
Wire Wire Line
	8650 1380 8925 1380
Wire Wire Line
	9405 1380 9455 1380
Wire Wire Line
	6465 6030 6555 6030
Wire Wire Line
	6730 6180 6785 6180
$EndSCHEMATC
